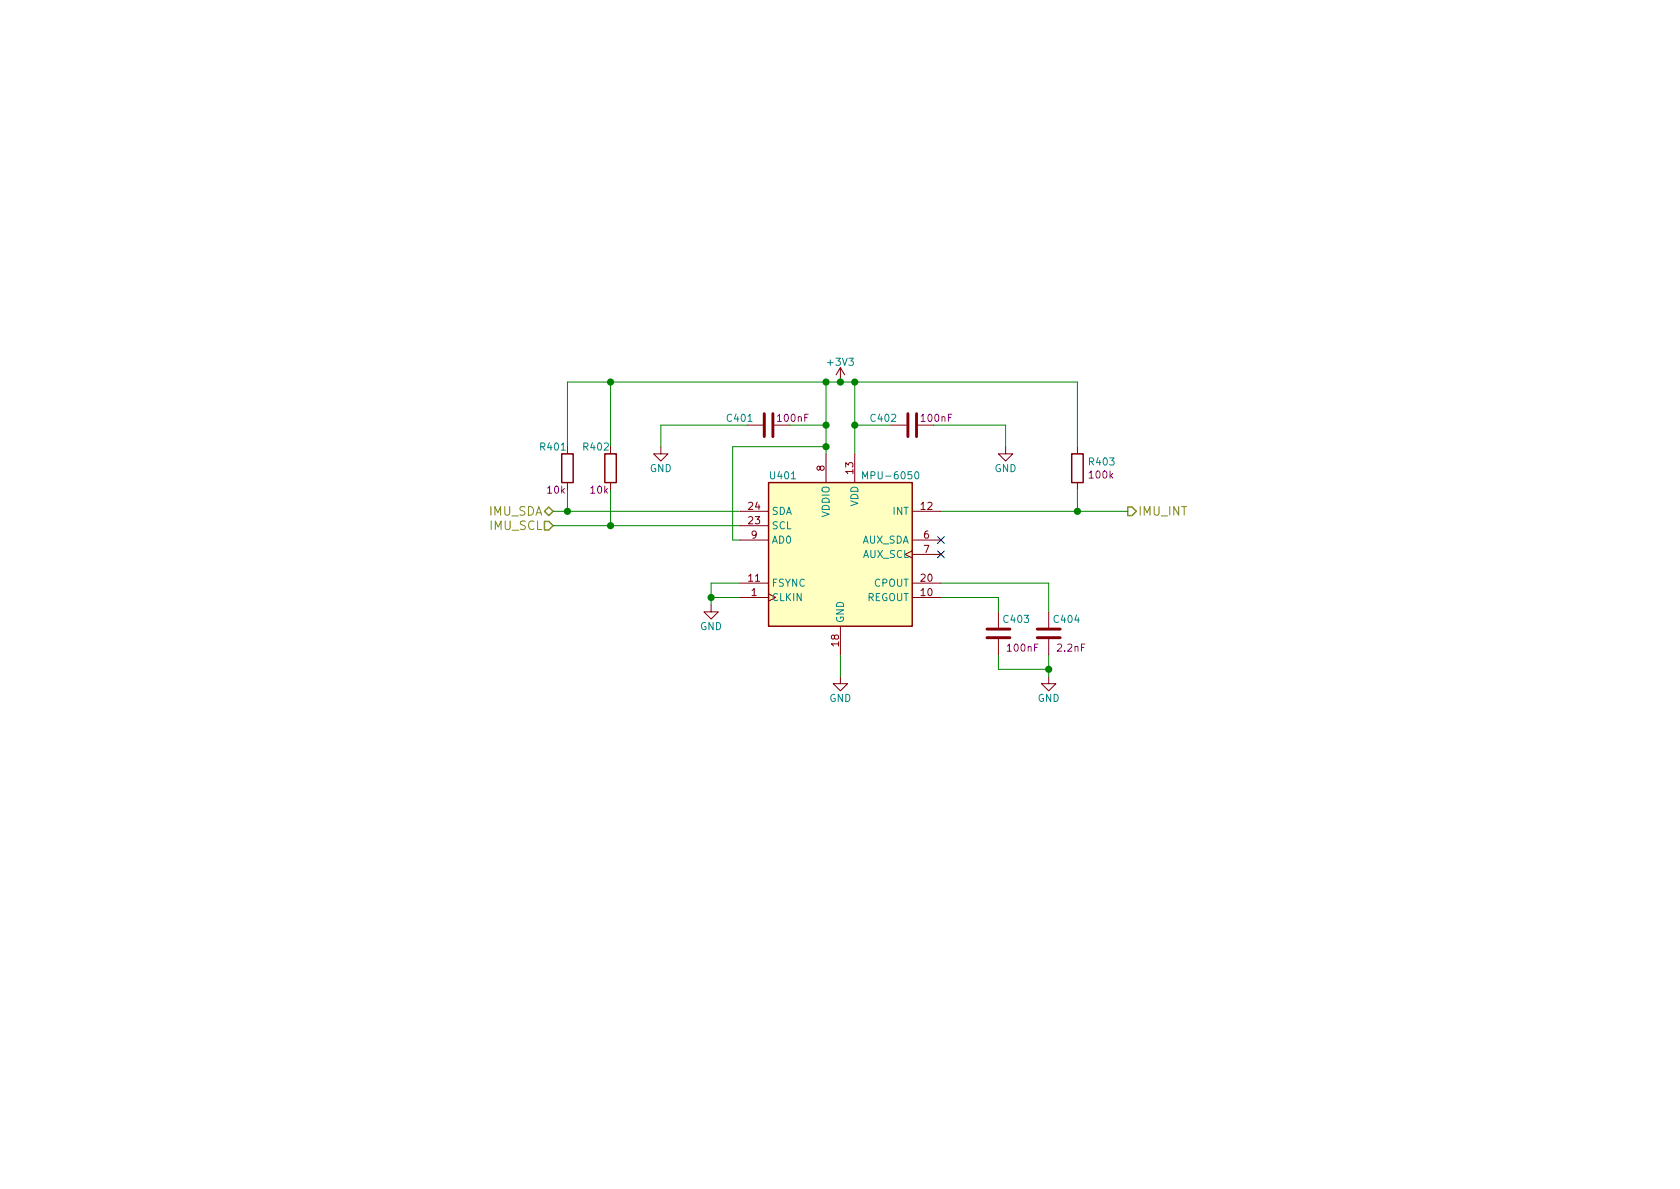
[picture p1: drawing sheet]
<svg xmlns="http://www.w3.org/2000/svg" width="297mm" height="210mm" viewBox="0 0 297 210" stroke-linecap="round" stroke-linejoin="round" font-family="sans-serif">
<g fill="none" stroke="#840000" stroke-width=".18">
<path d="M100.3 79v1.3M116.8 79v1.3h-1.2l1.2 1.2 1.3-1.2h-1.3M132.1 75.2h2.8M136.9 75.2h2.8M148.6 65l-.8 1.3M148.6 65v2.6M148.6 65l.8 1.3M157.5 75.2h2.8M162.3 75.2h2.8M177.8 79v1.3h1.3l-1.3 1.2-1.3-1.2h1.3M190.5 79v1.3M100.3 85.3v1.3"/>
<path d="M107.9 85.3v1.3M130.8 90.4h5.1M130.8 93h5.1M130.8 95.5h5.1M146 80.3v5M151.1 80.3v5M161.3 97.4l-1.3 .6 1.3 .7M161.3 90.4h5.1M161.3 95.5h5.1M161.3 98h5.1M190.5 85.3v1.3M125.7 106.9v1.3h1.3l-1.3 1.3-1.2-1.3h1.2"/>
<path d="M130.8 105.7h5.1M130.8 103.1h5.1M148.6 119.6v1.3h1.3l-1.3 1.3-1.3-1.3h1.3M148.6 110.7v5.1M161.3 105.7h5.1M161.3 103.1h5.1M176.5 108.2v2.8M176.5 113v2.8M185.4 119.6v1.3h1.3l-1.3 1.3-1.3-1.3h1.3M185.4 108.2v2.8M185.4 113v2.8"/>
</g>
<g fill="none" stroke="#008400" stroke-width=".18">
<path d="M100.3 79v-11.4h90.2v11.4M107.9 67.6v11.4M132.1 75.2h-15.3v3.8M139.7 75.2h6.3M146 67.6v12.7M146 79h-16.5v16.5h1.3M151.1 67.6v12.7M151.1 75.2h6.4M165.1 75.2h12.7v3.8M97.8 90.4h33M97.8 93h33M100.3 86.6v3.8"/>
<path d="M107.9 86.6v6.4M166.4 90.4h33M190.5 86.6v3.8M125.7 105.7h5.1M130.8 103.1h-5.1v3.8M148.6 115.8v3.8M166.4 103.1h19v5.1M166.4 105.7h10.1v2.5M176.5 115.8v2.6h8.9M185.4 115.8v3.8"/>
</g>
<g fill="#008400" stroke="#008400" stroke-width=".25">
<circle cx="148.6" cy="67.6" r=".51"/>
<circle cx="151.1" cy="75.2" r=".51"/>
<circle cx="146.1" cy="75.2" r=".51"/>
<circle cx="185.4" cy="118.4" r=".51"/>
<circle cx="125.7" cy="105.7" r=".51"/>
<circle cx="146.1" cy="79" r=".51"/>
<circle cx="146.1" cy="67.6" r=".51"/>
<circle cx="108" cy="67.6" r=".51"/>
<circle cx="100.3" cy="90.4" r=".51"/>
<circle cx="108" cy="93" r=".51"/>
<circle cx="190.5" cy="90.4" r=".51"/>
<circle cx="151.1" cy="67.6" r=".51"/>
</g>
<path d="M96.3 92.2h.7l.8 .8-.8 .7h-.7zM97 89.7l.8 .7-.8 .8-.7-.8zM199.4 89.7h.8l.7 .7-.7 .8h-.8z" fill="none" stroke="#848400" stroke-width=".25"/>
<path d="M165.8 94.9l1.2 1.2M165.8 97.4l1.2 1.2M167 94.9l-1.2 1.2M167 97.4l-1.2 1.2" fill="none" stroke="#000084" stroke-width=".18"/>
<path d="M135.1 73.1v4.1M136.7 73.1v4.1M160.5 73.1v4.1M162.1 73.1v4.1M174.5 112.8h4.1M174.5 111.2h4.1M183.4 112.8h4.1M183.4 111.2h4.1" fill="none" stroke="#840000" stroke-width=".51"/>
<path d="M99.3 80.3h2v5h-2zM106.9 80.3h2.1v5h-2.1zM135.9 85.3h25.4v25.4h-25.4zM189.5 80.3h2v5h-2z" fill="none" stroke="#840000" stroke-width=".25"/>
<path d="M135.9 85.3h25.4v25.4h-25.4z" fill="#ffffc2" stroke="#ffffc2" stroke-width=".18"/>
<path d="M152.5 84.7v-1.3l.5 .9 .4-.9v1.3M161.8 83.5l.2-.1a.67 .67 0 0 1 .5 .6 .67 .67 0 0 1-.5 .7l-.3-.5z" fill="none" stroke="#008484" stroke-width=".18"/>
<g font-size="2.1" fill="#848400">
<text x="86.5" y="91.2">IMU_SDA</text>
<text x="86.7" y="93.7">IMU_SCL</text>
<text x="201.2" y="91.2">IMU_INT</text>
</g>
<g font-size="1.8" fill="#008484">
<text x="146.5" y="64.7">+3V3</text>
<text x="128.7" y="74.6">C401</text>
<text x="154.1" y="74.6">C402</text>
<text x="95.7" y="79.7">R401</text>
<text x="103.3" y="79.7">R402</text>
<text x="114.9" y="83.5">GND</text>
<text x="175.8" y="83.5">GND</text>
<text x="192.7" y="82.3">R403</text>
<text x="136.3" y="84.8">U401</text>
<text x="151.8" y="89.6" transform="rotate(-90 151.8 89.6)">VDD</text>
<text x="153.3" y="84.8">MPU-6050</text>
<text x="136.4" y="93.6">SCL</text>
<text x="136.4" y="91.1">SDA</text>
<text x="146.7" y="91.5" transform="rotate(-90 146.7 91.5)">VDDIO</text>
<text x="157.9" y="91.1">INT</text>
<text x="136.4" y="96.1">AD0</text>
<text x="152.3" y="96.1">AUX_SDA</text>
<text x="152.5" y="98.7">AUX_SCL</text>
<text x="136.4" y="106.3">CLKIN</text>
<text x="136.4" y="103.8">FSYNC</text>
<text x="153.2" y="106.3">REGOUT</text>
<text x="154.6" y="103.8">CPOUT</text>
<text x="123.8" y="111.4">GND</text>
<text x="149.2" y="110.2" transform="rotate(-90 149.2 110.2)">GND</text>
<text x="177.6" y="110.2">C403</text>
<text x="186.5" y="110.2">C404</text>
<text x="146.6" y="124.1">GND</text>
<text x="183.5" y="124.1">GND</text>
</g>
<g font-size="1.8" fill="#840084">
<text x="137.6" y="74.6">100nF</text>
<text x="163" y="74.6">100nF</text>
<text x="96.9" y="87.3">10k</text>
<text x="104.5" y="87.3">10k</text>
<text x="192.7" y="84.6">100k</text>
<text x="178.3" y="115.2">100nF</text>
<text x="187.1" y="115.2">2.2nF</text>
</g>
<g font-size="1.8" fill="#840000">
<text x="145.8" y="83.3" transform="rotate(-90 145.8 83.3)">8</text>
<text x="150.9" y="83.8" transform="rotate(-90 150.9 83.8)">13</text>
<text x="132.4" y="92.7">23</text>
<text x="132.4" y="90.2">24</text>
<text x="132.9" y="95.2">9</text>
<text x="162.9" y="90.2">12</text>
<text x="163.3" y="95.2">6</text>
<text x="163.3" y="97.8">7</text>
<text x="132.4" y="102.9">11</text>
<text x="132.9" y="105.4">1</text>
<text x="162.9" y="105.4">10</text>
<text x="162.9" y="102.9">20</text>
<text x="148.3" y="114.2" transform="rotate(-90 148.3 114.2)">18</text>
</g>
</svg>
